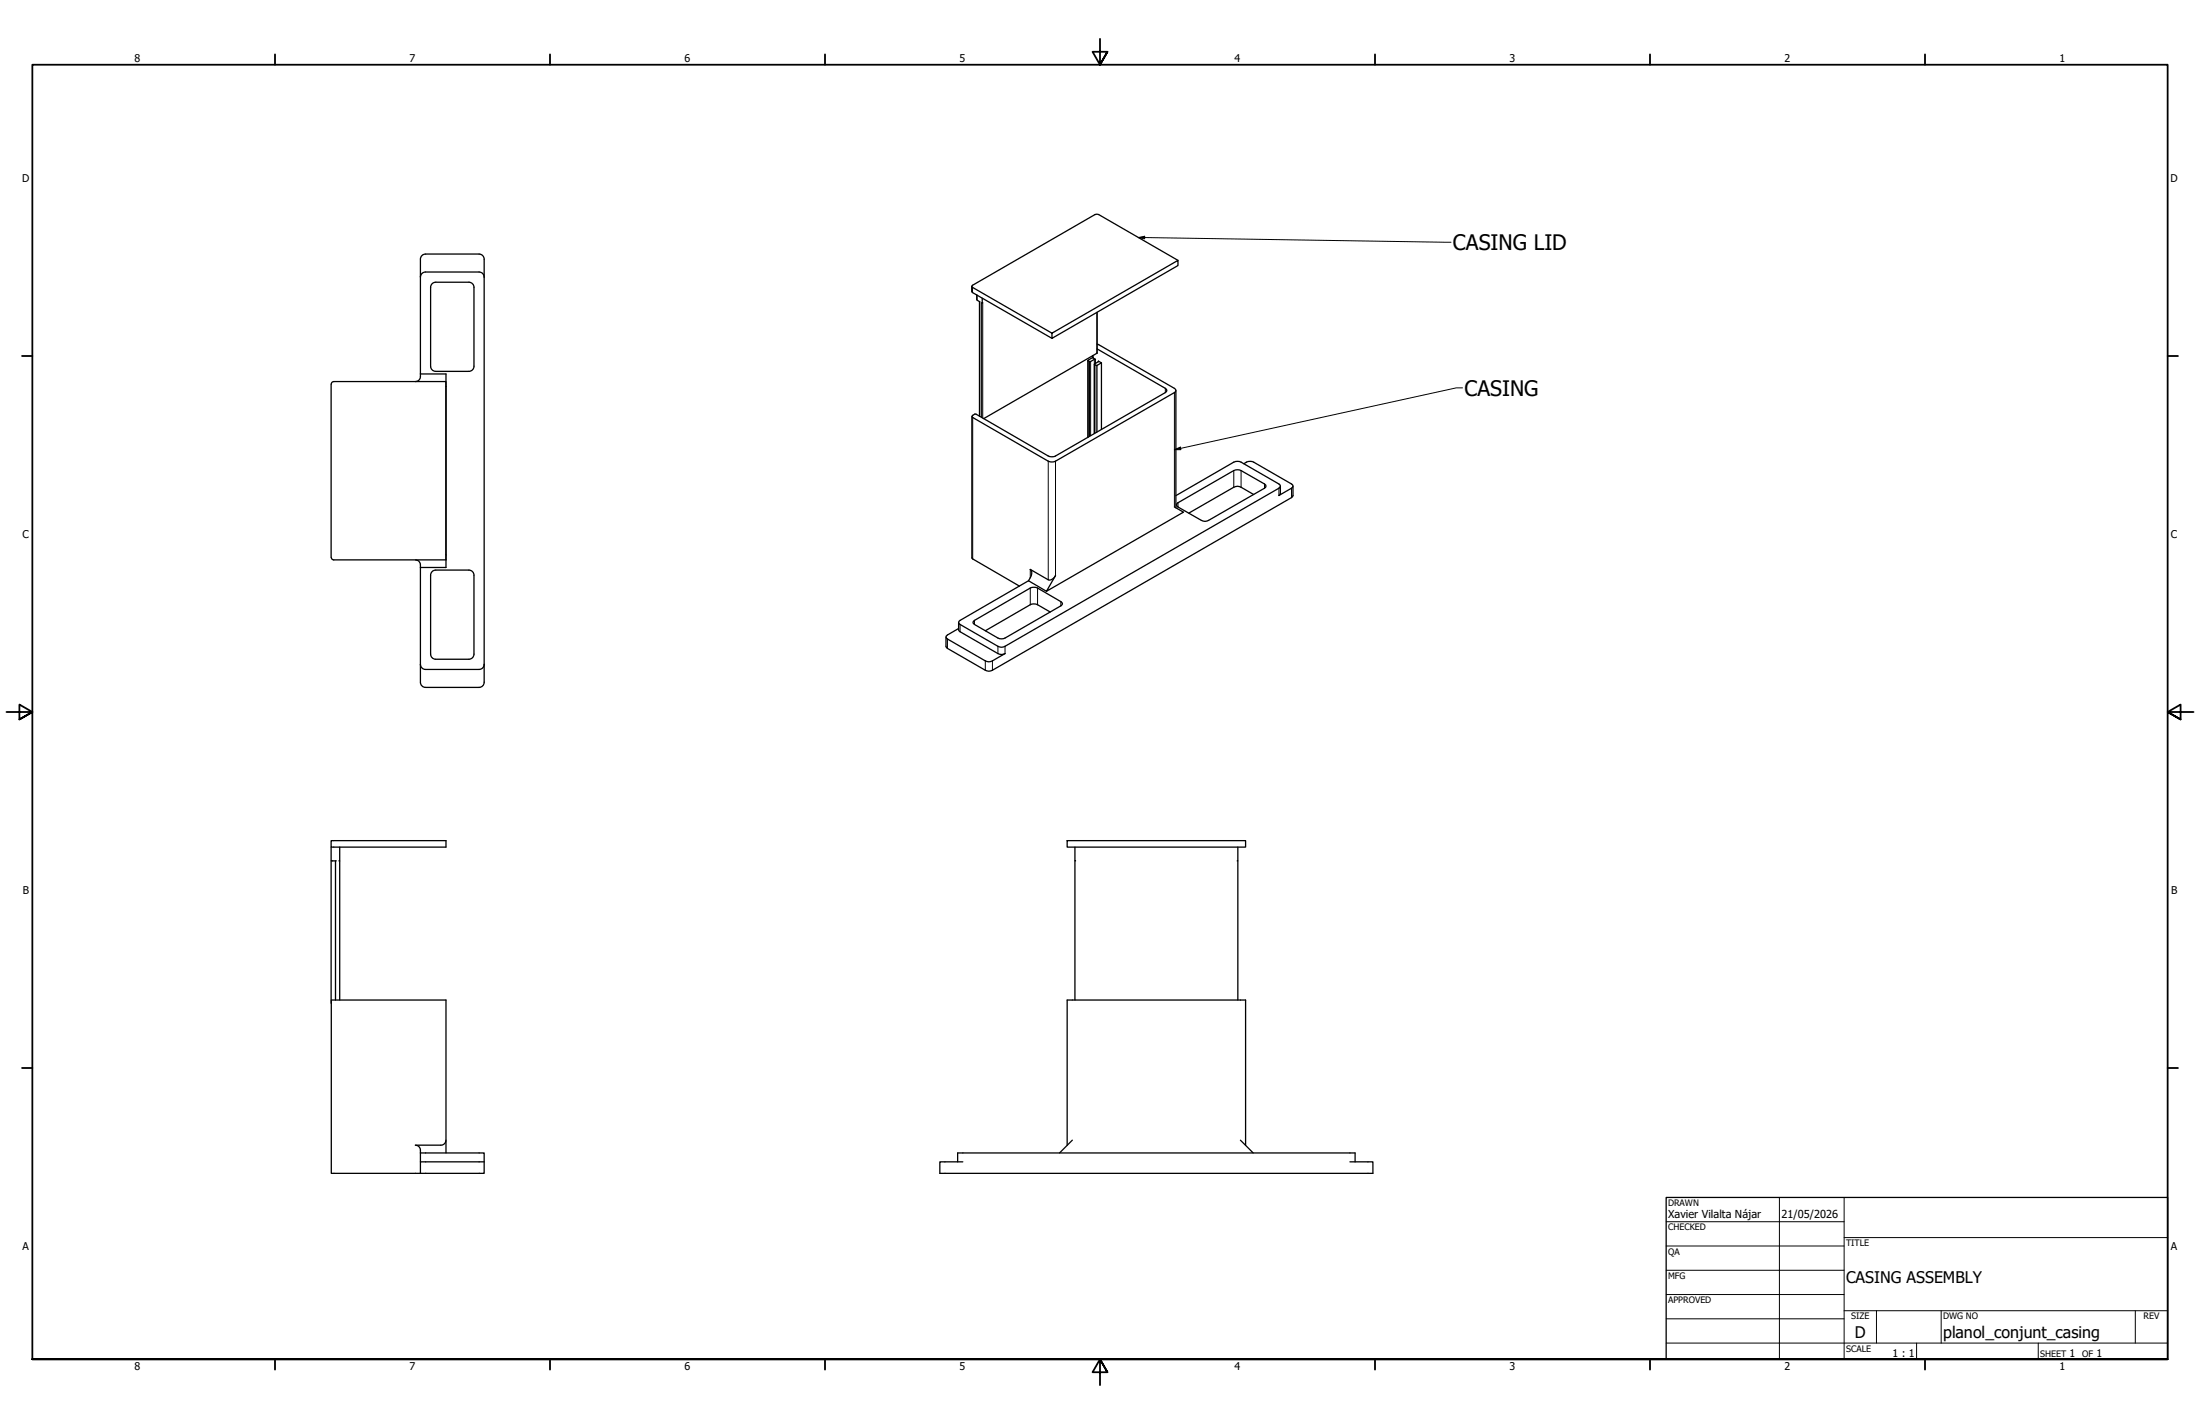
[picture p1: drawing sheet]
<svg xmlns="http://www.w3.org/2000/svg" width="864mm" height="559mm" viewBox="0 0 864 559" stroke-linecap="round" stroke-linejoin="round" font-family="sans-serif">
<!-- layer: Visible (ANSI) -->
<g fill="none" stroke="#000" stroke-width=".51">
<path d="M188.1 99.7l1.4 .6 .6 1.4M188.1 99.7h-21.1l-1.4 .6-.6 1.4M165 101.7v46a2 2 0 0 1-1.9 2M184.1 110.7l1.4 .6 .6 1.4v31M184.1 110.7h-13.1l-1 .3-.7 .7-.3 1v31M188.1 106.7l1.4 .6 .6 1.4M188.1 106.7h-21.1l-1.4 .6-.6 1.4M190.1 101.7v166l-.6 1.5-1.4 .5M381.4 112.4v2l.4 .4 31.1 18M383.4 115.8v1.8l1.2 .8M384.5 118.4v44.9M385.3 118.8l.3 .1"/>
<path d="M385.6 117v1.9l.2-.1M462.4 102.2l-31.1-18-1-.1-48.8 28.1 .3 .6 31.1 17.9M412.9 130.7l49.5-28.5v2l-49.5 28.6zM428.9 139.6v.7l1.1 .7-2.1 .9-.9-.4 1.9-1.2M430.7 135.1l30.3 17.3 .5 .4v.9l-47.2 27.3a3.4 3.4 0 0 1-2.8 0l-29.7-17.2-.2-.5 1.1-.8h.4l28.4 16.4a3.4 3.4 0 0 0 2.8 0l43.6-25.2v-.9l-.4-.4-26.8-15.5M430.7 122.6l-.1 16-44.5 25.7M165 146.7h10.1v76h-10.1M169 143.7l.6 1.4 1.4 .6h13.1M175.1 151.7h.1M186.1 143.7l-.6 1.4-1.4 .6M427 141.5v30.1M429.6 142.9v27.2"/>
<path d="M432.4 142.4l-1.9 1-.9-.5 1.6-1.2 1.2 .7v26.1M461.6 153.2v46.1M381.5 163.4v55.5l18.7 11.1M461 198.9l3.6 2.1-53.8 31 3.5-6.1a2.71 2.71 0 0 1-2.8 1.6l-7.1-4a2.29 2.29 0 0 1 0 3.2l-.7 1.2M461.6 194.5l22.7-13.1a3.4 3.4 0 0 1 2.9 0l14.8 8.5 .5 .4v.9l-108 62.4a2.75 2.75 0 0 1-2.8 0l-14.8-8.6-.5-.3v-.9l27.3-15.9M462 197.7l22.3-13a3.4 3.4 0 0 1 2.9 0l9.2 5.2 .4 .4v.9l-22.4 13a2.75 2.75 0 0 1-2.8 0l-9.2-5.3-.4-.3zM488.3 182a3.5 3.5 0 0 1 3.8-.6l14.9 8.5 .6 .9-.6 .8-5 2.8 .6-.8v-2.8M492.1 194.1l-4.9-2.9a2.87 2.87 0 0 0-2.9 0l-17.6 10.2M507.6 190.8v3.6l-.6 .9-117.4 67.7a2.75 2.75 0 0 1-2.8 0l-14.9-8.6-.6-.8v-3.6M130 218.7l.1-68.4 .9-.6h44.1v70h-44.1l-.7-.3-.3-.7M163.1 219.7a1.91 1.91 0 0 1 1.9 2v46l.3 1.1 .7 .7 1 .2h21.1M175.1 217.7v.1"/>
<path d="M184.1 223.7l1.4 .6 .6 1.4v31l-.6 1.4-1.4 .6M184.1 223.7l-13.6 .1-1.2 .9-.3 1v31l.3 1 .7 .7 1 .3h13.1M403.7 227.9l7.1 4.1M376.3 244.3v2.8l.6 .8 14.8 8.6a2.75 2.75 0 0 0 2.8 0l-4.9 2.8a2.75 2.75 0 0 1-2.8 0l-15.3-8.9v-.8l.4-.4 4.4-2.6M382.1 243.8l22.3-13a3.4 3.4 0 0 1 2.9 0l9.1 5.3 .7 .8-.2 .5-22.4 13a3.2 3.2 0 0 1-2.8 0l-9.2-5.4-.4-.3zM412.2 240.2l-4.9-2.9a3.4 3.4 0 0 0-2.9 0l-17.6 10.2M165 260.7l.6 1.4 1.4 .6h21.1M190.1 260.7l-.6 1.4-1.4 .6M130 329.9h45.1v2.5h-45.1zM130 337.8v55.9M130 332.4v5.4h2M131.7 337.8v54.6"/>
<path d="M133.3 332.4v5.4h-.3M133.3 337.8v54.6M418.9 329.9h70v2.5h-70zM422 332.4v5.4h.2M422 337.8v54.6M485.9 332.4v5.4h-.3M485.9 337.8v54.6M165 452.4h25.1v8h-60.1v-68h45.1v60M175.1 447.4a2 2 0 0 1-2.1 2h-9.9a1.91 1.91 0 0 1 1.9 2v4.5M190.1 455.9h-25.1v4.5M375.9 455.9v-3.5h156v3.5M378 455.9h-9.1v4.5h170v-4.5h-9"/>
<path d="M418.9 449.4v-57h70v57M420.9 447.4l-5 5M486.9 447.4l5 5"/>
</g>
<!-- layer: Visible Narrow (ANSI) -->
<g fill="none" stroke="#000" stroke-width=".39">
<path d="M381.8 112.8v2M383.5 115.8v2M384.6 118.4v45M385.3 118.8v45M385.8 118.8v45.3M429.1 139.5v1M430.6 122.6v16M427.2 141.6v29.9M427.7 141.9v29.4M428.1 141.9v29.1M429.6 141v29.1M429.7 143.1v27"/>
<path d="M430 141v1.6M430.3 143.4v26.3M430.7 143.4v26.1M431.2 141.7v.2M457.5 152.4v1.7M461 154.1v44.8M381.8 163.8v55.5M411.5 181v46.5M414.3 181v44.9M462.4 197.3v1.6M484.3 184.7v6.5M487.2 184.7v6.5"/>
<path d="M496.4 189.9v1.7M502 191.6v2.8M507 191.6v3.7M404.4 223.5v3.2M404.4 230.8v6.5M407.3 230.8v6.5M416.4 236.1v1.6M371.9 250.8v3.6M376.9 245v2.9M382.5 243.5v1.5M386.8 259.3v3.7M389.6 259.3v3.7"/>
<path d="M391.7 253.6v2.9M394.5 253.6v2.9"/>
</g>
<!-- layer: Border (ANSI) -->
<g fill="none" stroke="#000" stroke-width=".7">
<path d="M431.8 15.2v10.2l-2.9-5.1h5.8l-2.9 5.1 2.9-5.1M107.9 21.3v4.1M215.9 21.3v4.1M323.8 21.3v4.1M539.8 21.3v4.1M647.7 21.3v4.1M755.6 21.3v4.1M8.6 139.7h4.1M850.9 139.7h4.1M2.5 279.4h10.2l-5.1-2.9v5.8l5.1-2.9-5.1 2.9M861.1 279.4h-10.2l5.1-2.9v5.8l-5.1-2.9 5.1 2.9M8.6 419.1h4.1"/>
<path d="M850.9 419.1h4.1M12.7 533.4v-508h838.2v508h-838.2h838.2M107.9 533.4v4.1M215.9 533.4v4.1M323.8 533.4v4.1M434.7 538.5l-2.9-5.1 2.9 5.1h-5.8l2.9-5.1v10.2M539.8 533.4v4.1M647.7 533.4v4.1M755.6 533.4v4.1"/>
</g>
<!-- layer: Title (ANSI) -->
<g fill="none" stroke="#000" stroke-width=".39">
<path d="M654 479.4h69.9M698.5 469.9v63.5M723.9 469.9v63.5M654 488.9h69.9M654 498.5h69.9M723.9 485.6h127M654 508h69.9M654 517.5h69.9M723.9 514.3h127M736.6 514.3v12.7M762 514.3v12.7M838.2 514.3v12.7"/>
<path d="M654 527h196.9M752.3 527v6.4M800.1 527v6.4"/>
</g>
<path d="M654 469.9h196.9v63.5h-196.9z" fill="none" stroke="#000" stroke-width=".51"/>
<!-- layer: Symbol (ANSI) -->
<path d="M446.8 93.2l2.5-.5v1zM446.8 93.2l122.8 1.9M574.1 152.2h-2.5l-110.6 24.3M461 176.5l2.4-1 .1 1z" fill="none" stroke="#000" stroke-width=".39"/>
<path d="M446.8 93.2l2.5-.5v1zM461 176.5l2.4-1 .1 1z" fill="#000"/>
<g font-size="8.4">
<text x="570.4" y="98">CASING LID</text>
<text x="574.9" y="155.3">CASING</text>
</g>
<g font-size="6.3">
<text x="724.7" y="503.4">CASING ASSEMBLY</text>
<text x="728.1" y="524.9">D</text>
<text x="762.8" y="525">planol_conjunt_casing</text>
</g>
<g font-size="4.3">
<text x="654.8" y="477.8">Xavier Vilalta Nájar</text>
<text x="699.3" y="478">21/05/2026</text>
</g>
<g font-size="4.2">
<text x="52.8" y="24.4">8</text>
<text x="160.8" y="24.4">7</text>
<text x="268.7" y="24.4">6</text>
<text x="376.7" y="24.4">5</text>
<text x="484.6" y="24.4">4</text>
<text x="592.6" y="24.4">3</text>
<text x="700.5" y="24.4">2</text>
<text x="808.5" y="24.4">1</text>
<text x="8.8" y="71.4">D</text>
<text x="852" y="71.4">D</text>
<text x="8.9" y="211.1">C</text>
<text x="852.2" y="211.1">C</text>
<text x="9" y="350.8">B</text>
<text x="852.2" y="350.8">B</text>
<text x="8.9" y="490.5">A</text>
<text x="852.2" y="490.5">A</text>
<text x="742.9" y="532.6">1 : 1</text>
<text x="812.4" y="532.6">1</text>
<text x="823" y="532.6">1</text>
<text x="52.8" y="537.5">8</text>
<text x="160.8" y="537.5">7</text>
<text x="268.7" y="537.5">6</text>
<text x="376.7" y="537.5">5</text>
<text x="484.6" y="537.5">4</text>
<text x="592.6" y="537.5">3</text>
<text x="700.5" y="537.5">2</text>
<text x="808.5" y="537.5">1</text>
</g>
<g font-size="3.5">
<text x="654.8" y="473.2">DRAWN</text>
<text x="654.8" y="482.8">CHECKED</text>
<text x="724.7" y="488.9">TITLE</text>
<text x="654.8" y="492.3">QA</text>
<text x="654.8" y="501.8">MFG</text>
<text x="654.8" y="511.4">APPROVED</text>
<text x="726.7" y="517.7">SIZE</text>
<text x="762.8" y="517.7">DWG NO</text>
<text x="841.4" y="517.7">REV</text>
<text x="724.7" y="530.4">SCALE</text>
<text x="800.9" y="532.6">SHEET</text>
<text x="817.4" y="532.6">OF</text>
</g>
</svg>
